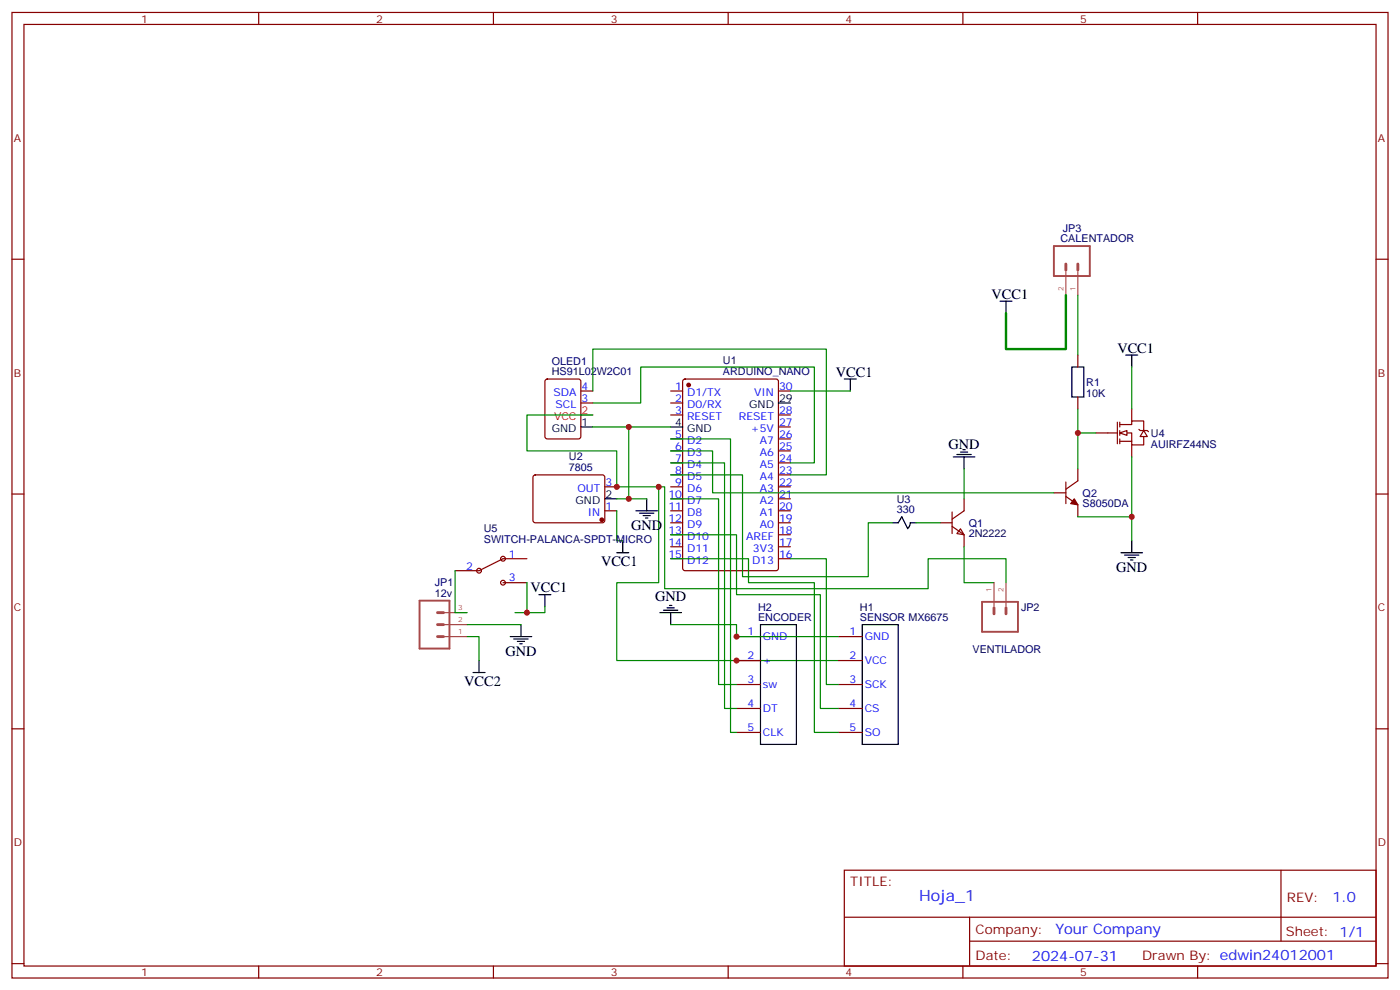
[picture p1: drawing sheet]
<svg xmlns="http://www.w3.org/2000/svg" width="412mm" height="292mm" viewBox="0 0 412 292" stroke-linecap="round" stroke-linejoin="round" font-family="sans-serif">
<g fill="none" stroke="#870000" stroke-width=".35">
<path d="M3.5 3.7h405.4v284.3h-405.4zM7.1 7.2h398.2v277.3h-398.2zM76.2 3.7v3.5M145.3 3.7v3.5M214.5 3.7v3.5M283.6 3.7v3.5M352.8 3.7v3.5M3.5 76.3h3.6M405.3 76.3h3.6M160.7 111.8l.5-.2h9.2l.6 .4 .1 16.6-.5 .6-9.4 .1-.6-.5-.1-16.5zM171.1 115.1h3.5M171.1 118.7h3.5"/>
<path d="M197.6 115.1h3.5M197.6 118.7h3.5M201.3 111.8l.5-.2h26.8l.7 .4v55.4l-.5 .6-27 .1-.7-.5v-55.3zM229.3 115.1h3.5M197.6 122.2h3.5M197.6 129.3h3.5M197.6 132.8h3.5M197.6 136.3h3.5M197.6 139.8h3.5M229.3 122.2h3.5M229.3 129.3h3.5M229.3 132.8h3.5"/>
<path d="M229.3 136.3h3.5M229.3 139.8h3.5M229.3 125.7h3.5M322.8 127.5h6.3M329.1 124.3v6.4M329.8 127.5h3.6v3.5h3.5v-2.4M329.8 125h3.6v-1h3.5v2.8M329.8 124.3v1.4M329.8 126.8v1.4M329.8 129.3v1.4M329.8 130h3.6M333.4 120.4v3.6"/>
<path d="M333.4 131v3.5M335.5 126.4l.3 .4h2.2l.3 .3M3.5 145.5h3.6M157.2 140l.5-.2 20 .1 .5 .6-.1 13-.7 .5-20-.1-.4-.7v-12.7zM178.2 143.4h3.5M178.2 150.4h3.5M197.6 143.4h3.5M197.6 146.9h3.5M197.6 150.4h3.5M197.6 154h3.5M197.6 157.5h3.5M229.3 143.4h3.5"/>
<path d="M229.3 146.9h3.5M229.3 150.4h3.5M229.3 154h3.5M229.3 157.5h3.5M276.9 154h3.6M280.5 155l3.5 2.5v3.5M280.5 150.8v6.3M282.9 155.7l1.1 1.8-2.1-.4zM284 146.9v3.5l-3.5 2.5M405.3 145.5h3.6M197.6 161h3.5M197.6 164.5h3.5"/>
<path d="M229.3 161h3.5M229.3 164.5h3.5M217 187.5h7M217 194.5h7M246.9 187.5h7.1M246.9 194.5h7.1M3.5 214.6h3.6M217 201.6h7M217 208.6h7M217 215.7h7M246.9 201.6h7.1M246.9 208.6h7.1"/>
<path d="M246.9 215.7h7.1M405.3 214.6h3.6M248.7 256.3h156.6v28.2h-156.6zM377.3 256.3v20.9M248.7 270.1h156.5M285.6 277.2h119.6M285.6 270.1v14.1M3.5 283.8h3.6M76.2 284.5v3.5M145.3 284.5v3.5M214.5 284.5v3.5M283.6 284.5v3.5"/>
<path d="M352.8 284.5v3.5M405.3 283.8h3.6"/>
</g>
<g fill="#870000" stroke="#870000" stroke-width=".35">
<circle cx="202.8" cy="113.4" r=".53"/>
<circle cx="177.3" cy="153.1" r=".53"/>
</g>
<g fill="none" stroke="#000" stroke-width=".35">
<path d="M229.3 118.7h3.5M248.7 111.6h3.5M250.5 111.6v3.5M171.1 125.7h3.5M197.6 125.7h3.5M280.8 134.5h6.4M281.9 133.8h4.2M282.9 133.1h2.1M283.6 132.4h.7M284 134.5v3.6M178.2 146.9h3.5M183.4 159.2v3.6"/>
<path d="M187.3 150.4h6.4M188.4 151.1h4.2M189.4 151.8h2.2M190.1 152.5h.8M190.5 146.9v3.5M262.8 154h1.8l1-1.8 1.8 3.5M268.1 154h1.8M268.2 153.9l-.6 1.6M158.7 175.1h3.6M160.5 175.1v3.5M181.7 162.8h3.5M195.4 179.7h4.3"/>
<path d="M196.5 179h2.1M197.2 178.3h.7M139.3 198h3.6M141.1 194.5v3.5M150.3 187.5h6.3M151.3 188.2h4.3M152.4 188.9h2.1M153.1 189.6h.7M153.5 183.9v3.6M194.4 180.4h6.3M197.6 180.4v3.5M224 183.9h10.6v35.3h-10.6z"/>
<path d="M254 183.9h10.6v35.3h-10.6z"/>
</g>
<path d="M171.1 122.2h3.5" fill="none" stroke="#f00" stroke-width=".35"/>
<g fill="none" stroke="#008700" stroke-width=".35">
<path d="M174.6 118.7h14.1v-10.6h51.2v28.2h-7.1M174.6 115.1v-12.3h68.8v37h-10.6M232.8 115.1h17.7M174.6 122.2h-19.4v10.6h26.5v10.6h12.3v28.2h-12.3v22.9h65.2M174.6 125.7h10.6v21.2h-3.5M185.2 125.7h12.4M197.6 136.3h15.8v72.3h3.6M197.6 129.3h17.6v86.4h1.8M197.6 139.8h21.1v30h37.1v-15.8h7M284 138.1v8.8M181.7 150.4v8.8h1.7M185.2 146.9h5.3"/>
<path d="M194 143.4h1.8v30h77.6v-8.9h22.9v7.1M197.6 146.9h14.1v54.7h5.3M197.6 157.5h19.4v17.6h24.7v33.5h5.2M269.9 154h7M160.5 178.6v1.8h-8.8M197.6 164.5h22.9v7.1h19.4v44.1h7M232.8 164.5h10.6v37.1h3.5M284 161v10.6h8.8M137.6 187.5h3.5v7M137.6 183.9h15.9M197.6 183.9h19.4v3.6h29.9"/>
</g>
<path d="M123.6 176.9h8.8v14.1h-8.8zM289.3 177.2h10.6v8.9h-10.6z" fill="none" stroke="#a64a4a" stroke-width=".56"/>
<path d="M292.8 179v1.8M296.3 179v1.8M128.9 180.4h1.7M128.9 183.9h1.7M128.9 187.5h1.7" fill="none" stroke="#a64a4a" stroke-width=".85"/>
<path d="M292.8 171.6v6.9M296.3 171.6v6.9M130.6 187.5h7M130.6 183.9h7M130.6 180.4h7" fill="none" stroke="#a64a4a" stroke-width=".35"/>
<g fill="#fff" stroke="#870000" stroke-width=".35">
<path d="M336.9 126.8l1.1 1.8h-2.2z"/>
<path d="M329.8 127.5l2.2-.7v1.4z"/>
</g>
<g fill="none" stroke="#870000" stroke-width=".35">
<path d="M317.5 104.6v3.5M317.5 116.9v3.5M317.5 138.1v3.5l-3.5 2.5M310.4 145.1h3.6M314 146.2l3.5 2.5v3.5M314 142v6.3M148.2 171.6h7M155.2 164.5h-7l-7.1 3.6h-7"/>
<circle cx="141.1" cy="168.1" r=".71"/>
<circle cx="148.2" cy="164.5" r=".71"/>
<circle cx="148.2" cy="171.6" r=".71"/>
</g>
<path d="M316.4 146.9l1.1 1.8-2.1-.4z" fill="#870000" stroke="#870000" stroke-width=".35"/>
<path d="M294.6 88.7h3.5M296.3 88.7v3.5M315.7 108.1h3.6v8.8h-3.6zM331.6 104.6h3.5M333.4 104.6v3.5M333.4 159.2v3.6M330.2 162.8h6.3M331.3 163.5h4.2M332.3 164.2h2.1M333 164.9h.7" fill="none" stroke="#000" stroke-width=".35"/>
<path d="M317.5 86.9v17.7M333.4 108.1v12.3M197.6 132.8h12.3v12.3h100.5M317.5 120.4v7.1M322.8 127.5h-5.3v10.6M333.4 134.5v17.7h-15.9M333.4 152.2v7M134.1 168.1v12.3h3.5M155.2 171.6v8.8" fill="none" stroke="#008700" stroke-width=".35"/>
<path d="M310.4 72.5h10.6v8.8h-10.6z" fill="none" stroke="#a64a4a" stroke-width=".56"/>
<path d="M314 77.8v1.7M317.5 77.8v1.7" fill="none" stroke="#a64a4a" stroke-width=".85"/>
<path d="M314 80v6.9M317.5 80v6.9" fill="none" stroke="#a64a4a" stroke-width=".35"/>
<path d="M314 86.9v15.9h-17.7v-10.6" fill="none" stroke="#008700" stroke-width=".71"/>
<g fill="#c00">
<circle cx="185.2" cy="125.7" r=".88"/>
<circle cx="185.2" cy="146.9" r=".88"/>
<circle cx="181.7" cy="143.4" r=".88"/>
<circle cx="217" cy="187.5" r=".88"/>
<circle cx="217" cy="194.5" r=".88"/>
<circle cx="194" cy="143.4" r=".88"/>
<circle cx="317.5" cy="127.5" r=".88"/>
<circle cx="333.4" cy="152.2" r=".88"/>
<circle cx="155.2" cy="180.4" r=".88"/>
</g>
<text font-size="4.6" fill="#00f" x="270.8" y="265.3">Hoja_1</text>
<g font-size="4.2">
<text x="292.1" y="88">VCC1</text>
<text x="329.1" y="103.9">VCC1</text>
<text x="246.2" y="110.9">VCC1</text>
<text x="279.4" y="132.1">GND</text>
<text x="185.9" y="156.1">GND</text>
<text x="177" y="166.8">VCC1</text>
<text x="328.8" y="168.4">GND</text>
<text x="156.3" y="174.4">VCC1</text>
<text x="193" y="177.1">GND</text>
<text x="148.9" y="193.1">GND</text>
<text x="136.8" y="202">VCC2</text>
</g>
<g font-size="4.2" fill="#00f">
<text x="392.5" y="265.5">1.0</text>
<text x="310.9" y="275.1">Your Company</text>
<text x="304" y="282.9">2024-07-31</text>
</g>
<g font-size="3.9" fill="#800">
<text x="250.5" y="260.8">TITLE:</text>
<text x="379.1" y="265.5">REV:</text>
<text x="287.4" y="275">Company:</text>
<text x="378.7" y="275.7">Sheet: 1/1</text>
<text x="287.4" y="282.7">Date:</text>
<text x="336.4" y="282.8">Drawn By: edwin24012001</text>
</g>
<g font-size="3.2" fill="#800">
<text x="41.6" y="6.7">1</text>
<text x="110.8" y="6.7">2</text>
<text x="179.9" y="6.7">3</text>
<text x="249.1" y="6.7">4</text>
<text x="318.2" y="6.7">5</text>
<text x="4.1" y="41.8">A</text>
<text x="405.9" y="41.8">A</text>
<text x="4.1" y="110.9">B</text>
<text x="405.9" y="110.9">B</text>
<text x="4.1" y="180.1">C</text>
<text x="405.9" y="180.1">C</text>
<text x="4.1" y="249.2">D</text>
<text x="405.9" y="249.2">D</text>
<text x="41.6" y="287.5">1</text>
<text x="110.8" y="287.5">2</text>
<text x="179.9" y="287.5">3</text>
<text x="249.1" y="287.5">4</text>
<text x="318.2" y="287.5">5</text>
</g>
<g font-size="3.2" fill="#000080">
<text x="312.4" y="71.4">CALENTADOR</text>
<text x="313.1" y="68.2">JP3</text>
<text x="162.5" y="107.4">OLED1</text>
<text x="213" y="107.1">U1</text>
<text x="162.5" y="110.5">HS91L02W2C01</text>
<text x="213" y="110.4">ARDUINO_NANO</text>
<text x="320" y="113.6">R1</text>
<text x="320" y="116.8">10K</text>
<text x="339" y="131.8">AUIRFZ44NS</text>
<text x="339" y="128.8">U4</text>
<text x="167.6" y="135.6">U2</text>
<text x="167.6" y="138.8">7805</text>
<text x="264.2" y="148.1">U3</text>
<text x="318.9" y="149.4">S8050DA</text>
<text x="318.9" y="146.4">Q2</text>
<text x="264.2" y="151.1">330</text>
<text x="285.4" y="155.1">Q1</text>
<text x="142.5" y="159.8">SWITCH-PALANCA-SPDT-MICRO</text>
<text x="142.5" y="156.6">U5</text>
<text x="285.4" y="158.3">2N2222</text>
<text x="128.1" y="172.6">JP1</text>
<text x="128.1" y="175.8">12v</text>
<text x="223.3" y="179.8">H2</text>
<text x="253.3" y="179.8">H1</text>
<text x="300.8" y="179.8">JP2</text>
<text x="223.3" y="182.9">ENCODER</text>
<text x="253.3" y="182.9">SENSOR MX6675</text>
<text x="286.5" y="192.3">VENTILADOR</text>
</g>
<g font-size="3.2" fill="#00f">
<text x="163" y="116.6">SDA</text>
<text x="171.3" y="118.3">3</text>
<text x="171.3" y="114.8">4</text>
<text x="198.9" y="114.8">1</text>
<text x="198.9" y="118.3">2</text>
<text x="202.4" y="116.6">D1/TX</text>
<text x="222.1" y="116.6">VIN</text>
<text x="229.5" y="114.8">30</text>
<text x="163.6" y="120.1">SCL</text>
<text x="198.9" y="121.8">3</text>
<text x="202.4" y="120.1">D0/RX</text>
<text x="202.4" y="123.6">RESET</text>
<text x="217.7" y="123.6">RESET</text>
<text x="229.5" y="125.4">27</text>
<text x="229.5" y="121.8">28</text>
<text x="198.9" y="128.9">5</text>
<text x="202.4" y="130.7">D2</text>
<text x="221.2" y="127.1">+5V</text>
<text x="223.8" y="130.7">A7</text>
<text x="229.5" y="128.9">26</text>
<text x="198.9" y="132.4">6</text>
<text x="198.9" y="136">7</text>
<text x="202.4" y="134.2">D3</text>
<text x="202.4" y="137.7">D4</text>
<text x="223.8" y="137.7">A5</text>
<text x="223.8" y="134.2">A6</text>
<text x="229.5" y="136">24</text>
<text x="229.5" y="132.4">25</text>
<text x="178.3" y="143">3</text>
<text x="198.9" y="139.5">8</text>
<text x="198.9" y="143">9</text>
<text x="202.4" y="141.3">D5</text>
<text x="223.8" y="141.3">A4</text>
<text x="229.5" y="143">22</text>
<text x="229.5" y="139.5">23</text>
<text x="170.1" y="144.8">OUT</text>
<text x="196.9" y="146.5">10</text>
<text x="202.4" y="144.8">D6</text>
<text x="202.4" y="148.3">D7</text>
<text x="223.8" y="148.3">A2</text>
<text x="223.8" y="144.8">A3</text>
<text x="229.5" y="146.5">21</text>
<text x="173.1" y="151.8">IN</text>
<text x="178.3" y="150.1">1</text>
<text x="196.9" y="150.1">11</text>
<text x="196.9" y="153.6">12</text>
<text x="202.4" y="151.8">D8</text>
<text x="202.4" y="155.4">D9</text>
<text x="223.8" y="155.4">A0</text>
<text x="223.8" y="151.8">A1</text>
<text x="229.5" y="153.6">19</text>
<text x="229.5" y="150.1">20</text>
<text x="196.9" y="157.1">13</text>
<text x="196.9" y="160.7">14</text>
<text x="202.4" y="158.9">D10</text>
<text x="219.8" y="158.9">AREF</text>
<text x="229.5" y="160.7">17</text>
<text x="229.5" y="157.1">18</text>
<text x="137.3" y="167.7">2</text>
<text x="149.9" y="164.2">1</text>
<text x="196.9" y="164.2">15</text>
<text x="202.4" y="162.4">D11</text>
<text x="202.4" y="165.9">D12</text>
<text x="221.5" y="165.9">D13</text>
<text x="221.8" y="162.4">3V3</text>
<text x="229.5" y="164.2">16</text>
<text x="149.9" y="171.2">3</text>
<text x="220.2" y="187.1">1</text>
<text x="224.7" y="188.5">GND</text>
<text x="250.2" y="187.1">1</text>
<text x="254.7" y="188.5">GND</text>
<text x="220.2" y="194.2">2</text>
<text x="224.7" y="195.6">+</text>
<text x="250.2" y="194.2">2</text>
<text x="254.7" y="195.6">VCC</text>
<text x="220.2" y="201.2">3</text>
<text x="224.7" y="202.6">sw</text>
<text x="250.2" y="201.2">3</text>
<text x="254.7" y="202.6">SCK</text>
<text x="220.2" y="208.3">4</text>
<text x="224.7" y="209.7">DT</text>
<text x="250.2" y="208.3">4</text>
<text x="254.7" y="209.7">CS</text>
<text x="220.2" y="215.3">5</text>
<text x="250.2" y="215.3">5</text>
<text x="224.7" y="216.7">CLK</text>
<text x="254.7" y="216.7">SO</text>
</g>
<g font-size="3.2">
<text x="229.5" y="118.3">29</text>
<text x="171.3" y="125.4">1</text>
<text x="198.9" y="125.4">4</text>
<text x="220.7" y="120.1">GND</text>
<text x="162.5" y="127.1">GND</text>
<text x="202.4" y="127.1">GND</text>
<text x="169.6" y="148.3">GND</text>
<text x="178.3" y="146.5">2</text>
</g>
<g font-size="3.2" fill="#f00">
<text x="163.2" y="123.6">VCC</text>
<text x="171.3" y="121.8">2</text>
</g>
<g font-size="2.1" fill="#a54b4b">
<text x="313.3" y="85.6" transform="rotate(-90 313.3 85.6)">2</text>
<text x="316.8" y="85.6" transform="rotate(-90 316.8 85.6)">1</text>
<text x="134.9" y="179.7">3</text>
<text x="292.1" y="174.3" transform="rotate(-90 292.1 174.3)">1</text>
<text x="295.6" y="174.3" transform="rotate(-90 295.6 174.3)">2</text>
<text x="134.9" y="183.2">2</text>
<text x="134.9" y="186.8">1</text>
</g>
</svg>
